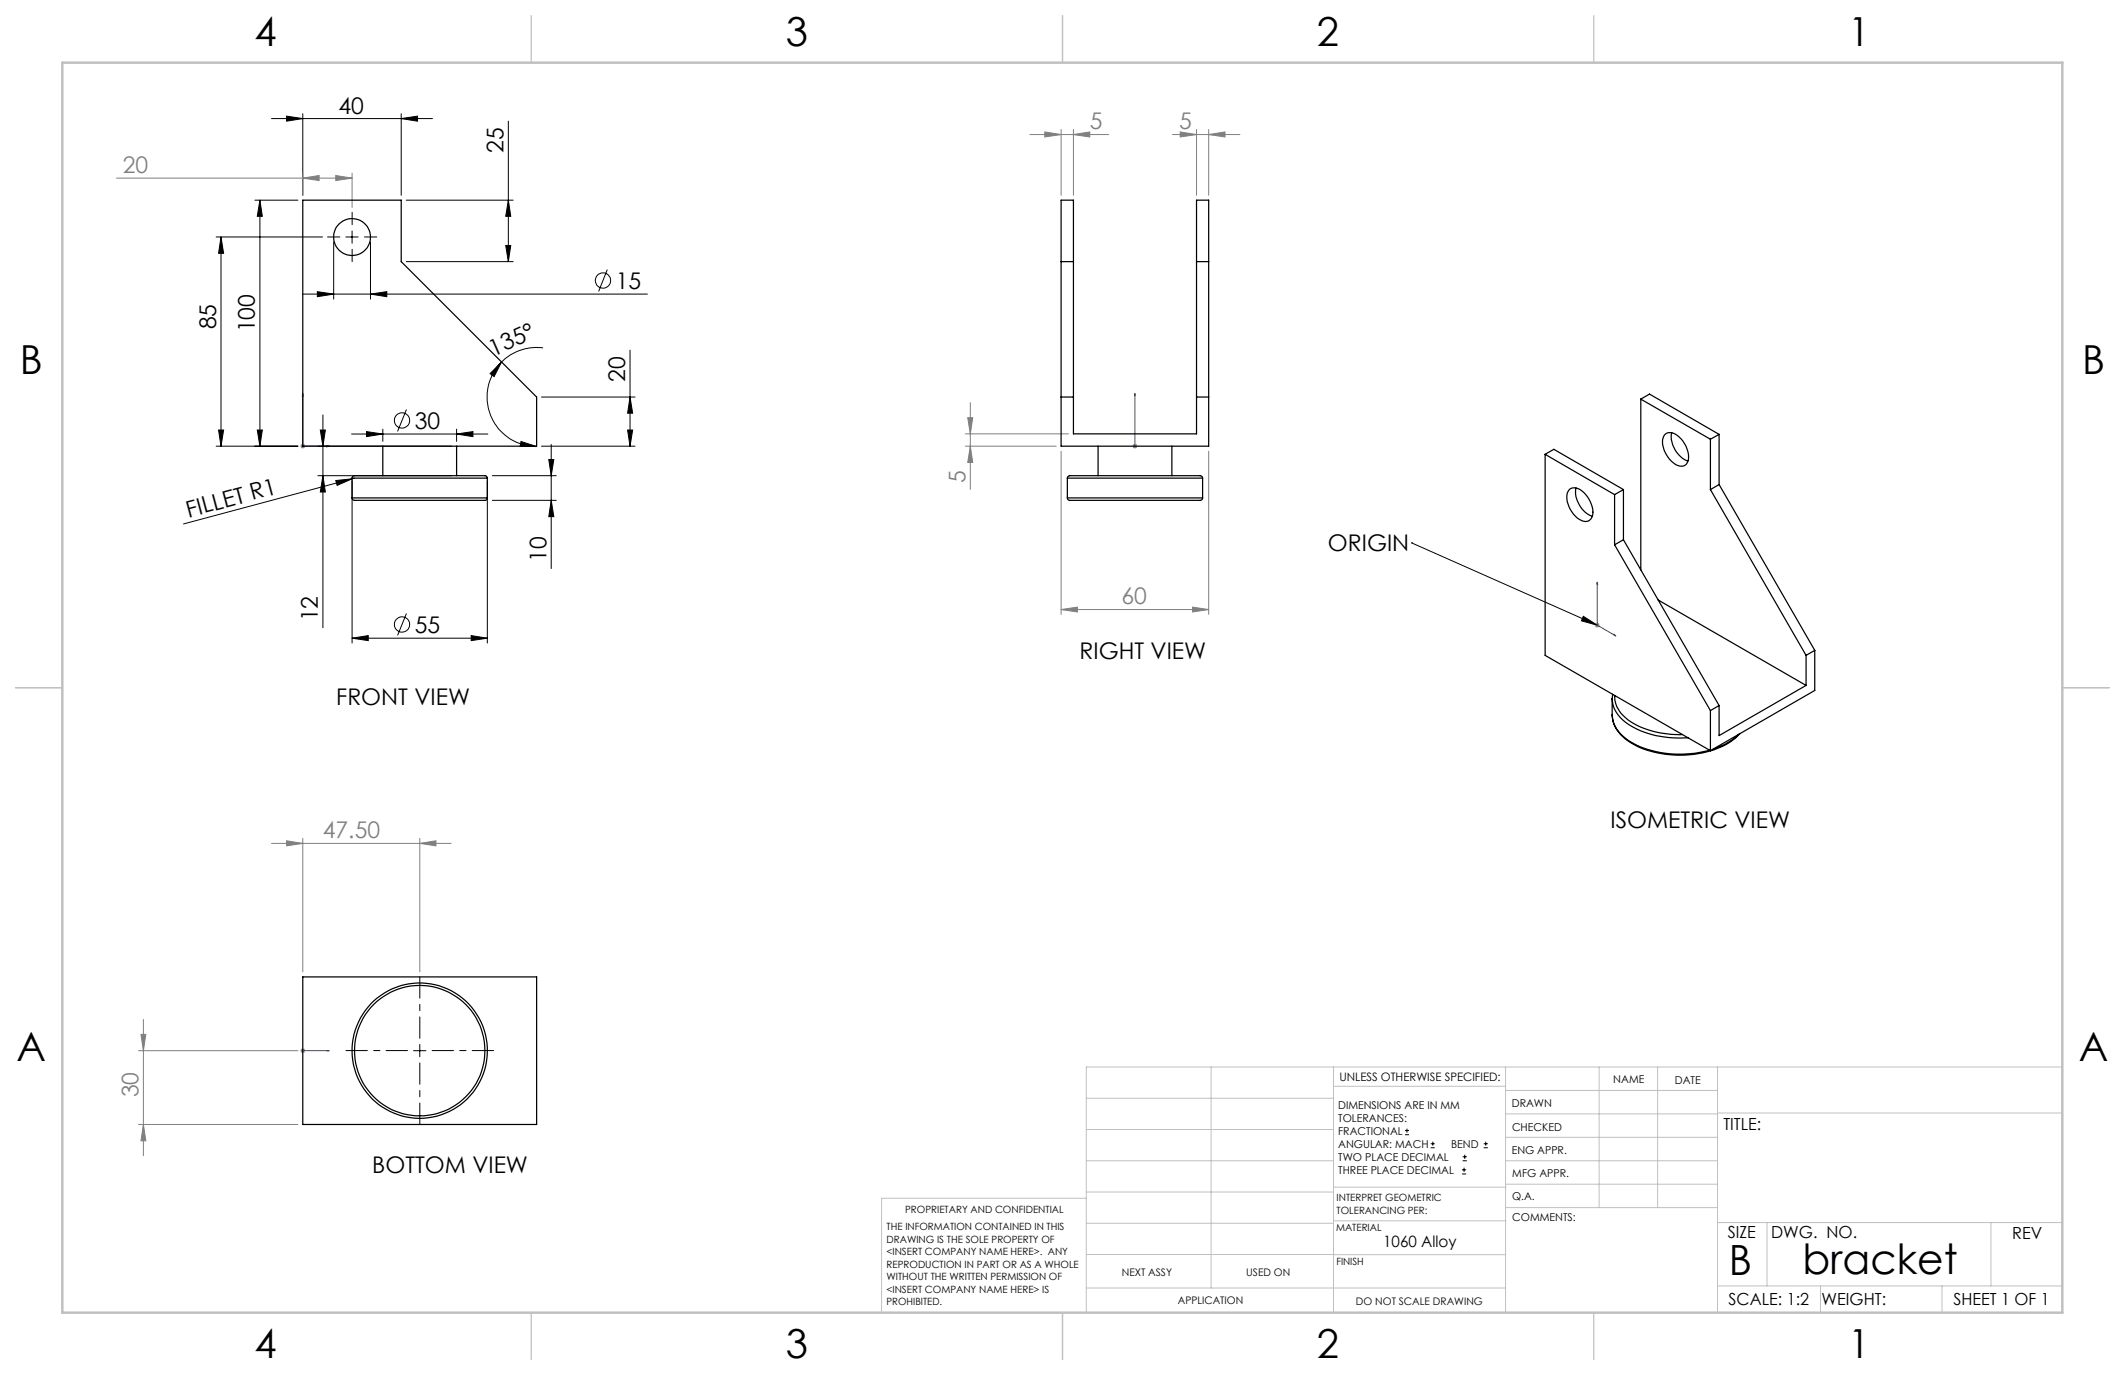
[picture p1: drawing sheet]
<svg xmlns="http://www.w3.org/2000/svg" width="432mm" height="279mm" viewBox="0 0 432 279" stroke-linecap="round" stroke-linejoin="round" font-family="sans-serif">
<g fill="none" stroke="#000" stroke-width=".2">
<path d="M55.2 24.1h32.7M58.2 23.6l3.3 .5-3.3 .5zM61.5 23.1v16.6M81.5 24.1l3.3-.5v1zM81.5 23.1v16.6M103.3 24.6v28.6M43.9 48.2h21.6M44.9 48.2l.5 3.3h-1zM44.9 48.2v42.5M51.8 40.7h8.7M52.8 40.7l.5 3.3h-1zM52.8 40.7v50"/>
<path d="M61.5 59.8h70.1M64.5 59.3l3.3 .5-3.3 .5zM67.8 49.2v11.6M70.3 48.2h2.5M71.5 46.9v2.5M75.3 59.8l3.3-.5v1zM75.3 49.2v11.6M82.5 53.2h21.8M82.5 40.7h21.8M102.8 49.9h1l-.5 3.3zM103.3 40.7l.5 3.3h-1zM123.4 54.8l-1.8 4.4"/>
<path d="M101.9 73.6l-1.5 2.9-.8-.6zM101.9 73.6a10.1 10.1 0 0 0-2.2 10.9 10.1 10.1 0 0 0 9.3 6.2M110.3 70.7a10.2 10.2 0 0 0-8.4 2.9M128 71.2v19.5M43.9 90.7h16.6M44.4 87.4h1l-.5 3.3zM52.3 87.4h1l-.5 3.3zM64.6 90.7h27.2M64.6 96.7h27.2M65.1 87.4h1l-.5 3.3zM65.6 96.7l.5 3.3h-1zM65.6 84.3v43.3"/>
<path d="M68.2 97.6l3.3-.3-3 1.3zM71.4 88.2h27.7M71.5 97.3l-34.2 9.2M71.5 97.7v33M72 97.2l-.5 .1M74.5 87.7l3.3 .5-3.3 .5zM77.8 87.2v2.5M82.6 83.2l-1.8 4.5M92.8 88.2l3.3-.5v1zM92.8 87.2v2.5M99 97.7v33M100 96.7h13"/>
<path d="M105.9 89.7l3.1 1h-3.3zM110 90.7h19M110 80.7h19M111.5 93.4h1l-.5 3.3zM112 90.3v25.2M127.5 87.4h1.1l-.6 3.3zM128 80.7l.6 3.3h-1.1zM100 101.7h13M112 101.7l.5 3.3h-1zM286.8 110.3h.1M286.8 110.3l37.8 16.7M71.5 129.7l3.3-.5v1z"/>
<path d="M71.5 129.7h27.5M82.6 124.7l-1.8 4.4M95.7 129.2l3.3 .5-3.3 .5zM321.7 125.2l2.9 1.8-3.3-.8zM84 213.5h2.5M85.3 212.2v2.5M285.5 230.6h.8M285.5 229.7h.8M285.9 229.3v.9M290.7 233.2h.8M290.7 232.4h.8M291.1 232v.8"/>
<path d="M297.1 238.5h.8M297.1 237.7h.8M297.2 235.9h.9M297.2 235.1h.9M297.5 237.3v.8M297.6 234.6v.9M301.5 233.2h.8M301.5 232.4h.8M301.9 232v.8"/>
<circle cx="122.5" cy="57" r="1.55"/>
<circle cx="81.7" cy="85.4" r="1.55"/>
<circle cx="81.7" cy="126.9" r="1.55"/>
</g>
<g fill="none" stroke="#00f" stroke-width=".2">
<path d="M61.5 80v10.7h5.4M61.5 80l.2 .5h-.3zM230.6 80v.5v-.5M230.6 80v10.7M66.4 90.5l.5 .2-.5 .1zM230.6 90.5v.3zM230.6 90.7h.1M324.6 118.3v8.7l3.7 2.2M324.6 118.3l.1 .5-.3-.1zM328 128.9l.3 .3-.3-.1zM61.4 213.5h.3zM61.5 213.5h.1"/>
<path d="M61.5 213.5h5.4M66.9 213.5h-.5h.5"/>
</g>
<g fill="none" stroke="#808080" stroke-width=".2">
<path d="M23.7 36.2h47.8M61.5 36.2l3.3-.5v1zM61.5 35.2v4.5M68.2 35.7l3.3 .5-3.3 .5zM71.5 35.2v7M209.3 27.3h16M212.3 26.8l3.3 .5-3.3 .5zM215.6 26.3v13.4M218.1 27.3l3.3-.5v1zM218.1 26.3v13.4M238.3 27.3h13.7M239.8 26.8l3.3 .5-3.3 .5z"/>
<path d="M243.1 26.3v13.4M245.6 27.3l3.3-.5v1zM245.6 26.3v13.4M61 90.7h1.1M61.2 90.3l.7 .7M61.5 90.2v1M61.9 90.3l-.7 .7M196.1 90.7h18.5M196.1 88.2h21M196.6 84.9h1.1l-.5 3.3zM197.2 81.8v17.6M197.2 90.7l.5 3.3h-1.1z"/>
<path d="M215.6 91.7v33.1M230.1 90.7h1M230.3 90.3l.7 .7M230.6 90.2v1M231 90.3l-.7 .7M245.6 91.7v33.1M215.6 123.9l3.3-.5v1zM215.6 123.9h30M242.3 123.4l3.3 .5-3.3 .5zM324.1 127h.9M324.2 126.7l.7 .7M324.6 126.5v1"/>
<path d="M324.9 126.7l-.7 .7M55.2 171.4h36.5M58.2 170.9l3.3 .5-3.3 .5zM61.5 170.4v27.1M85.3 171.4l3.3-.5v1zM85.3 170.4v27.1M28.2 213.5h32.3M28.6 210.2h1l-.5 3.3zM29.1 207.2v27.6M61 213.5h1.1M61.2 213.1l.7 .8M61.5 213v1"/>
<path d="M61.9 213.1l-.7 .8M28.2 228.5h32.3M29.1 228.5l.5 3.3h-1z"/>
</g>
<path d="M69.1 48.2h-2.5M71.6 45.7v-2.5M71.6 50.7v2.5M74.1 48.2h2.5" fill="none" stroke="#000" stroke-width=".2" stroke-dasharray="15.2 1.3 1.3 1.3"/>
<path d="M82.8 213.5h-12.5M85.3 211v-12.5M85.3 216v12.5M87.8 213.5h12.5" fill="none" stroke="#000" stroke-width=".2" stroke-dasharray="15.2 1.3 1.3 1.3" stroke-dashoffset="10.9"/>
<g fill="none" stroke="#c0c0c0" stroke-width=".2">
<path d="M246.1 216.8v44.9M271 216.8v49.9M305.9 216.8v49.9M324.9 216.8v28.6M336.8 216.8v28.6M349 216.8v49.9M419.1 216.8h-198.4v49.9M220.7 235.9h50.3M220.7 229.5h50.3M220.7 223.2h50.3M271 220.7h34.9M305.9 231.1h43.1"/>
<path d="M305.9 226.3h43.1M305.9 221.6h43.1M305.9 235.9h43.1M349 226.2h70.1M220.7 248.6h50.3M220.7 242.2h50.3M220.7 254.9h50.3M220.7 243.5h-41.6v23.2M271 255h34.9M271 248.1h35M271 241.2h35M305.9 240.6h43.1"/>
<path d="M306 245.4h43M349 248.4h70.1M359.1 248.4v12.9M404.6 248.4v12.9M220.7 261.7h85.2M349 261.3h70.1M369.9 261.3v5.4M394.6 261.3v5.4"/>
</g>
<path d="M108 3.2v9.5M215.9 3.2v9.5M323.8 3.2v9.5M3.1 139.7h9.6M419.1 139.7h9.5M108 266.7v9.6M215.9 266.7v9.6M323.8 266.7v9.6" fill="none" stroke="#c0c0c0" stroke-width=".25"/>
<path d="M12.7 12.7h406.4v254h-406.4z" fill="none" stroke="#c0c0c0" stroke-width=".5"/>
<path d="M321.7 125.2l2.9 1.8-3.3-.8z" fill="#000"/>
<g fill="#00f">
<path d="M328 128.9l.3 .3-.3-.1zM324.6 118.3l.1 .5-.3-.1z"/>
<path d="M230.6 90.5v.3zM230.6 80v.5z"/>
<path d="M66.4 90.5l.5 .2-.5 .1zM61.5 80l.2 .5h-.3z"/>
<path d="M66.4 213.5h.5zM61.4 213.5h.3z"/>
</g>
<g fill="#000">
<path d="M68.2 97.6l3.3-.3-3 1.3z"/>
<path d="M81.5 24.1l3.3-.5v1zM58.2 23.6l3.3 .5-3.3 .5zM95.7 129.2l3.3 .5-3.3 .5zM71.5 129.7l3.3-.5v1z"/>
<path d="M52.8 40.7l.5 3.3h-1zM52.3 87.4h1l-.5 3.3zM44.9 48.2l.5 3.3h-1zM44.4 87.4h1l-.5 3.3zM65.1 87.4h1l-.5 3.3zM65.6 96.7l.5 3.3h-1zM111.5 93.4h1l-.5 3.3zM112 101.7l.5 3.3h-1z"/>
<path d="M64.5 59.3l3.3 .5-3.3 .5zM75.3 59.8l3.3-.5v1zM74.5 87.7l3.3 .5-3.3 .5zM92.8 88.2l3.3-.5v1z"/>
<path d="M102.8 49.9h1l-.5 3.3zM103.3 40.7l.5 3.3h-1z"/>
<path d="M101.9 73.6l-1.5 2.9-.8-.6zM105.9 89.7l3.1 1h-3.3z"/>
<path d="M127.5 87.4h1.1l-.6 3.3zM128 80.7l.6 3.3h-1.1z"/>
</g>
<g fill="#808080">
<path d="M68.2 35.7l3.3 .5-3.3 .5zM61.5 36.2l3.3-.5v1zM85.3 171.4l3.3-.5v1zM58.2 170.9l3.3 .5-3.3 .5z"/>
<path d="M215.6 123.9l3.3-.5v1zM242.3 123.4l3.3 .5-3.3 .5zM212.3 26.8l3.3 .5-3.3 .5zM218.1 27.3l3.3-.5v1zM239.8 26.8l3.3 .5-3.3 .5zM245.6 27.3l3.3-.5v1z"/>
<path d="M196.6 84.9h1.1l-.5 3.3zM197.2 90.7l.5 3.3h-1.1zM28.6 210.2h1l-.5 3.3zM29.1 228.5l.5 3.3h-1z"/>
</g>
<g fill="none" stroke="#000" stroke-width=".25">
<path d="M61.5 40.7h20v12.5l27.5 27.5v10h-47.5zM215.6 40.7h2.5v47.5h25v-47.5h2.5v50h-30zM215.6 53.2h2.5M243.1 53.2h2.5M71.5 97.2l.2-.4 .3-.1h26.5l.4 .1 .1 .4M71.5 97.2h27.5M71.5 97.2v4M77.8 90.7v6M92.8 90.7v6M99 97.2v4M215.6 80.7h2.5M216.9 97.2v-.2a1.02 1.02 0 0 1 1.2-.3h25.8l.3 .1 .2 .4"/>
<path d="M216.9 97.2h27.5M216.9 97.2v4M223.1 90.7v6M238.1 90.7v6M243.1 80.7h2.5M244.4 97.2v4M314 92.3v40.9l33.6 19.3M314 92.3l14.1 8.2M314 92.3l1.7-1 14.2 8.2M318.9 99.4a2.29 2.29 0 0 1 3 .8 5.3 5.3 0 0 1 1.6 4.9 1.58 1.58 0 0 1-2.5 .5 5.5 5.5 0 0 1-2.5-5.4zM320.3 99.2a5.3 5.3 0 0 0 3.3 5.7M329.9 99.5l-1.8 1"/>
<path d="M329.9 99.5v10.2M333.4 81.1v34.7M333.4 81.1l14.2 8.2M333.4 81.1l1.8-1 14.1 8.2M338.2 88.4a1.94 1.94 0 0 1 2.8 .3 5.3 5.3 0 0 1 1.9 5.1 1.56 1.56 0 0 1-2.5 .5 5.5 5.5 0 0 1-2.4-5.4zM339.7 87.9a5.3 5.3 0 0 0 3.3 5.8M347.6 89.3v10.2M347.6 99.5l19.4 33.7M349.3 88.3v10.2M349.3 98.5l-1.7 1M349.3 98.5l19.5 33.7M349.3 88.3l-1.7 1"/>
<path d="M71.5 101.2l.1 .3 .3 .2h26.7l.4-.2v-.3M71.5 101.2h27.5M216.9 101.2v.2a.9 .9 0 0 0 1.2 .3h25.9l.3-.2 .1-.3M216.9 101.2h27.5M328.1 100.5v10.2M328.1 110.7l19.5 33.7M329.9 109.7l-1.8 1M329.9 109.7l19.4 33.7M336.9 121.9l30.1 17.4M367 133.2v6.1M367 139.3l-17.7 10.2v-6.1M368.8 132.2l-1.8 1"/>
<path d="M368.8 132.2v8.1l-21.2 12.2M327.6 142a7 7 0 0 0 4.4 5.8 21.1 21.1 0 0 0 11 2.1M327.6 145.2a6.9 6.9 0 0 0 4.3 6 21 21 0 0 0 19.6-.4l2.1-1.7M327.7 141.1l-.1 4.2a6.8 6.8 0 0 0 3.7 5.4 21.3 21.3 0 0 0 16 1.7M328.1 141.3a6.4 6.4 0 0 0 3.9 5.7 19 19 0 0 0 9.9 2.3M347.6 144.4v8.1M349.3 143.4l-1.7 1M353.3 149.2a14 14 0 0 1-5.2 3M61.5 198.5h47.5v30h-47.5z"/>
<circle cx="71.5" cy="48.2" r="3.8"/>
<circle cx="85.3" cy="213.5" r="13.7"/>
<circle cx="85.3" cy="213.5" r="13.3"/>
</g>
<g font-size="8.5">
<text x="351.3" y="259">B</text>
<text x="366.2" y="258.9">bracket</text>
</g>
<g font-size="8.1">
<text x="51.7" y="9.3">4</text>
<text x="159.7" y="9.3">3</text>
<text x="267.6" y="9.3">2</text>
<text x="375.6" y="9.3">1</text>
<text x="4" y="76">B</text>
<text x="423.1" y="76">B</text>
<text x="3.3" y="215.7">A</text>
<text x="422.4" y="215.7">A</text>
<text x="51.7" y="276">4</text>
<text x="159.7" y="276">3</text>
<text x="267.6" y="276">2</text>
<text x="375.6" y="276">1</text>
</g>
<g font-size="4.7">
<text x="68.8" y="23.1">40</text>
<text x="102.3" y="31.1" transform="rotate(-90 102.3 31.1)">25</text>
<text x="125.1" y="58.7">15</text>
<text x="43.9" y="66.9" transform="rotate(-90 43.9 66.9)">85</text>
<text x="51.8" y="67.5" transform="rotate(-90 51.8 67.5)">100</text>
<text x="100.2" y="72.5" transform="rotate(-24 100.2 72.5)">135°</text>
<text x="127" y="77.6" transform="rotate(-90 127 77.6)">20</text>
<text x="84.3" y="87.1">30</text>
<text x="38.3" y="105.2" transform="rotate(-15 38.3 105.2)">FILLET R1</text>
<text x="269.8" y="112">ORIGIN</text>
<text x="111" y="114.2" transform="rotate(-90 111 114.2)">10</text>
<text x="64.6" y="126.2" transform="rotate(-90 64.6 126.2)">12</text>
<text x="84.3" y="128.6">55</text>
<text x="219.4" y="134">RIGHT VIEW</text>
<text x="68.3" y="143.2">FRONT VIEW</text>
<text x="327.3" y="168.3">ISOMETRIC VIEW</text>
<text x="75.6" y="238.4">BOTTOM VIEW</text>
</g>
<g font-size="4.7" fill="#808080">
<text x="221.4" y="26.3">5</text>
<text x="239.6" y="26.3">5</text>
<text x="25" y="35.2">20</text>
<text x="196.2" y="98.1" transform="rotate(-90 196.2 98.1)">5</text>
<text x="227.9" y="122.8">60</text>
<text x="65.6" y="170.3">47.50</text>
<text x="28.1" y="223" transform="rotate(-90 28.1 223)">30</text>
</g>
<g font-size="3.4">
<text x="350.2" y="229.5">TITLE:</text>
<text x="351.1" y="251.6">SIZE</text>
<text x="359.9" y="251.6">DWG. NO.</text>
<text x="408.9" y="251.7">REV</text>
<text x="351.2" y="265.2">SCALE: 1:2</text>
<text x="370.1" y="265.3">WEIGHT:</text>
<text x="396.9" y="265.2">SHEET 1 OF 1</text>
</g>
<text font-size="3.2" x="281.1" y="253.3">1060 Alloy</text>
<text font-size="2.4" x="272.2" y="219.7">UNLESS OTHERWISE SPECIFIED:</text>
<g font-size="2.2">
<text x="327.8" y="220.1">NAME</text>
<text x="340.3" y="220.2">DATE</text>
<text x="271.9" y="225.3">DIMENSIONS ARE IN MM</text>
<text x="271.9" y="227.9">TOLERANCES:</text>
<text x="307.2" y="224.9">DRAWN</text>
<text x="271.9" y="230.6">FRACTIONAL</text>
<text x="271.9" y="233.2">ANGULAR: MACH</text>
<text x="294.9" y="233.2">BEND</text>
<text x="307.3" y="229.8">CHECKED</text>
<text x="271.9" y="235.9">TWO PLACE DECIMAL</text>
<text x="271.9" y="238.5">THREE PLACE DECIMAL</text>
<text x="307.2" y="234.5">ENG APPR.</text>
<text x="307.3" y="239.2">MFG APPR.</text>
<text x="307.3" y="243.9">Q.A.</text>
<text x="307.3" y="248.1">COMMENTS:</text>
</g>
<g font-size="2.1">
<text x="227.9" y="259.2">NEXT ASSY</text>
<text x="253.3" y="259.2">USED ON</text>
<text x="239.3" y="265">APPLICATION</text>
<text x="275.5" y="265.1">DO NOT SCALE DRAWING</text>
</g>
<g font-size="2">
<text x="271.6" y="244.1">INTERPRET GEOMETRIC</text>
<text x="180.2" y="250">THE INFORMATION CONTAINED IN THIS</text>
<text x="183.9" y="246.4">PROPRIETARY AND CONFIDENTIAL</text>
<text x="271.5" y="250.2">MATERIAL</text>
<text x="271.6" y="246.6">TOLERANCING PER:</text>
<text x="180.2" y="252.5">DRAWING IS THE SOLE PROPERTY OF</text>
<text x="180.2" y="255.1">&lt;INSERT COMPANY NAME HERE&gt;. ANY</text>
<text x="180.2" y="257.6">REPRODUCTION IN PART OR AS A WHOLE</text>
<text x="271.5" y="257">FINISH</text>
<text x="180.2" y="260.1">WITHOUT THE WRITTEN PERMISSION OF</text>
<text x="180.2" y="262.6">&lt;INSERT COMPANY NAME HERE&gt; IS</text>
<text x="180.2" y="265.2">PROHIBITED.</text>
</g>
</svg>
